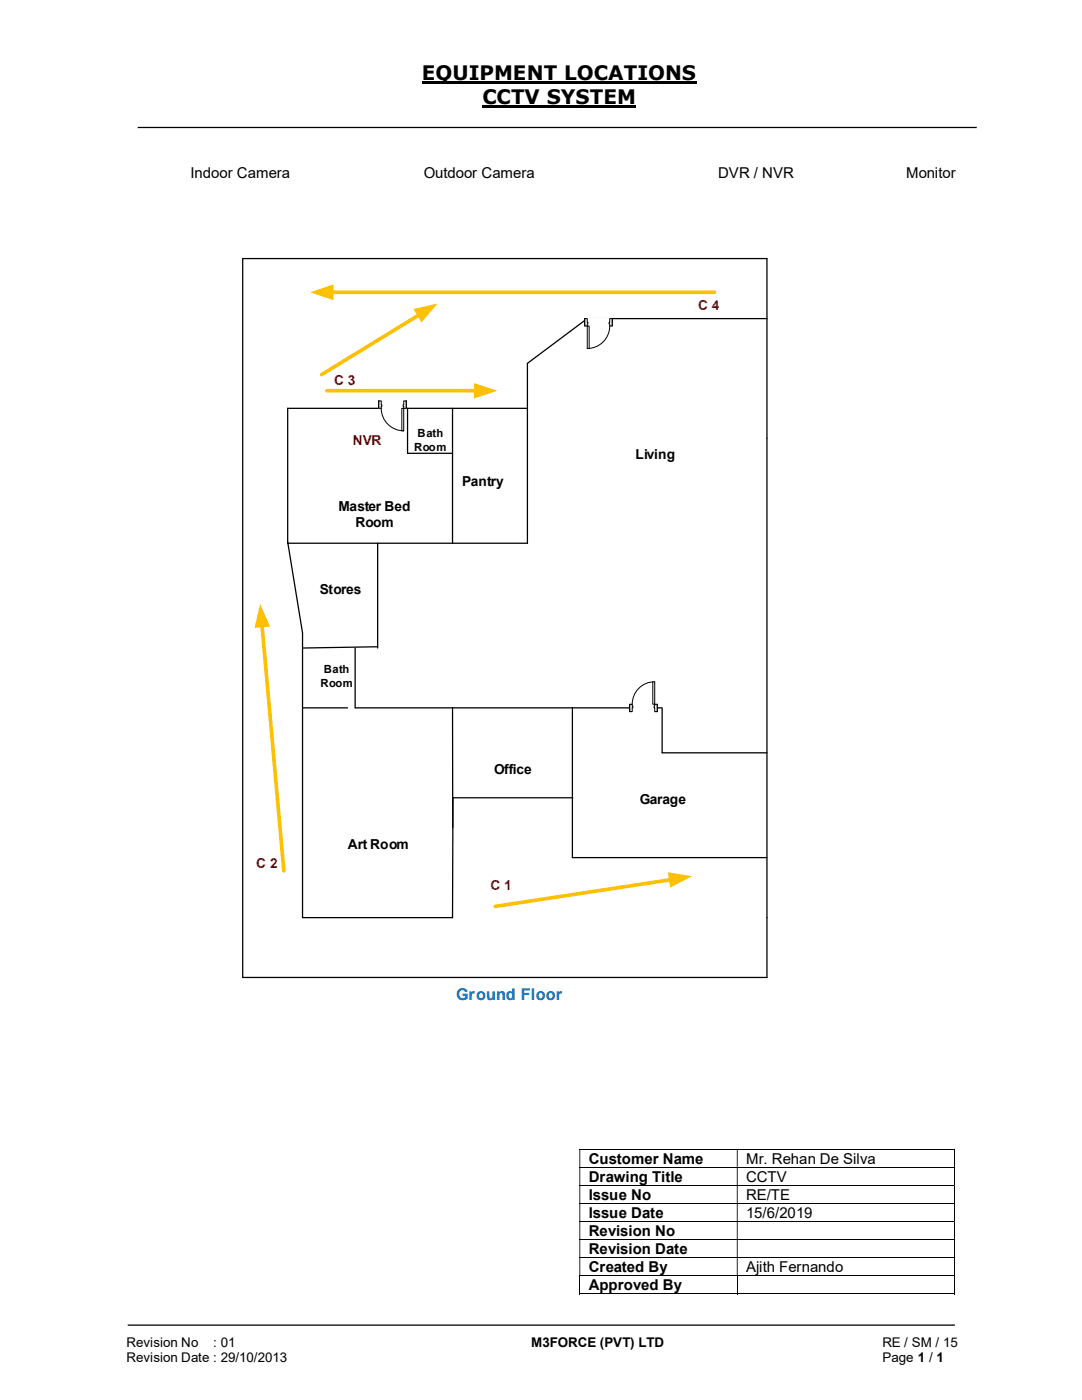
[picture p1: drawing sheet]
<svg xmlns="http://www.w3.org/2000/svg" width="216mm" height="279mm" viewBox="0 0 216 279" stroke-linecap="round" stroke-linejoin="round" font-family="sans-serif">
<path d="M84.2 16.5h54.8M96.3 21.3h30.7" fill="none" stroke="#000" stroke-width=".42"/>
<g fill="none" stroke="#000" stroke-width=".25">
<path d="M27.5 25.4h167.4M48.4 51.6h104.6v143.5h-104.6zM153 63.6h-35.8l-12 8.9v35.9h-47.8v-26.9h47.8M81.3 81.5v9h9M90.3 81.5v26.9M57.4 108.2l3 18.1v56.8h29.9l.1-23.9h23.9M75.4 108.4v20.9M70.9 129.3v12h61.1M75.4 129.1l-15 .2M60.4 141.3h8.9M90.3 141.3v23.9M132.1 141.3v8.9h20.9"/>
<path d="M114.2 171.2h38.8M25.5 264.5h165"/>
</g>
<g fill="none" stroke="#000" stroke-width=".2">
<path d="M115.6 229.4h74.8M115.6 233h74.8M115.6 236.6h74.8M190.5 229.4v3.5M190.5 233v3.5M190.5 236.7v3.4M115.6 240.2h74.8M115.6 243.8h74.8M115.6 247.4h74.8M115.6 251h74.8M115.6 254.6h74.8M115.6 258.2h31.4"/>
<path d="M115.7 254.7v3.6M147.1 254.7v3.6M147.2 258.2h43.2M190.5 240.2v3.5M190.5 243.8v3.5M190.5 247.5v3.4M190.5 251.1v3.5M190.5 254.7v3.6"/>
</g>
<g fill="#000">
<path d="M190.4 229.3h.1v.1h-.1zM115.6 229.4h.2v3.5h-.2zM147 229.4h.2v3.5h-.2z" fill-rule="evenodd"/>
<path d="M190.4 232.9h.1v.1h-.1zM115.6 233h.2v3.5h-.2zM147 233h.2v3.5h-.2z" fill-rule="evenodd"/>
<path d="M190.4 236.5h.1v.2h-.1zM115.6 236.7h.2v3.4h-.2zM147 236.7h.2v3.4h-.2z" fill-rule="evenodd"/>
<path d="M190.4 240.1h.1v.1h-.1zM115.6 240.2h.2v3.5h-.2zM147 240.2h.2v3.5h-.2z" fill-rule="evenodd"/>
<path d="M190.4 243.7h.1v.1h-.1zM115.6 243.8h.2v3.5h-.2zM147 243.8h.2v3.5h-.2z" fill-rule="evenodd"/>
<path d="M190.4 247.3h.1v.2h-.1zM115.6 247.5h.2v3.4h-.2zM147 247.5h.2v3.4h-.2z" fill-rule="evenodd"/>
<path d="M190.4 250.9h.1v.2h-.1zM115.6 251.1h.2v3.5h-.2zM147 251.1h.2v3.5h-.2z" fill-rule="evenodd"/>
</g>
<path d="M190.4 254.6h.1v.1h-.1zM190.4 258.1h.1v.2h-.1z" fill="#000"/>
<path d="M116.7 63.5h5.5v1.6h-5.5z" fill="#fff"/>
<path d="M116.7 63.5h5.5v1.6h-5.5z" fill="none" stroke="#fff" stroke-width=".2"/>
<path d="M116.7 63.6v1.5h.5v-1.5zM121.7 63.6h.5v1.5h-.5z" fill-rule="evenodd" fill="#fff"/>
<path d="M117.2 64.3v-.7h-.5v1.5h.5v-.4M121.7 64.3v-.7h.5v1.5h-.5v-.4" fill="none" stroke="#000" stroke-width=".2"/>
<path d="M117.2 64.3v.4h.1v-.4zM121.5 64.3h.2v.4h-.2z" fill-rule="evenodd" fill="#fff"/>
<path d="M116.7 63.6v1.5M117.2 64.3h.1v.4h-.1M121.7 65.1a4.5 4.5 0 0 1-4.5 4.5M121.7 64.3h-.2v.4h.2M122.2 63.6v1.5" fill="none" stroke="#000" stroke-width=".2"/>
<path d="M117.2 65.1h.4v4.5h-.4z" fill-rule="evenodd" fill="#fff"/>
<path d="M117.2 65.1h.4v4.5h-.4z" fill="none" stroke="#000" stroke-width=".2"/>
<path d="M125.6 140.5h5.5v1.6h-5.5z" fill="#fff"/>
<path d="M125.6 140.5h5.5v1.6h-5.5z" fill="none" stroke="#fff" stroke-width=".2"/>
<path d="M130.6 140.5v1.5h.5v-1.5zM125.6 140.5h.6v1.5h-.6z" fill-rule="evenodd" fill="#fff"/>
<path d="M126.2 140.9v-.4h-.6v1.5h.6v-.7M130.6 140.9v-.4h.5v1.5h-.5v-.7" fill="none" stroke="#000" stroke-width=".2"/>
<path d="M130.5 140.9v.4h.1v-.4zM126.2 140.9h.1v.4h-.1z" fill-rule="evenodd" fill="#fff"/>
<path d="M130.6 136.1a4.5 4.5 0 0 0-4.4 4.4M125.6 140.5v1.5M126.2 140.9h.1v.4h-.1M130.6 140.9h-.1v.4h.1M131.1 140.5v1.5" fill="none" stroke="#000" stroke-width=".2"/>
<path d="M130.3 136.1h.3v4.4h-.3z" fill-rule="evenodd" fill="#fff"/>
<path d="M130.3 136.1h.3v4.4h-.3z" fill="none" stroke="#000" stroke-width=".2"/>
<path d="M75.6 80h5.5v1.5h-5.5z" fill="#fff"/>
<path d="M75.6 80h5.5v1.5h-5.5z" fill="none" stroke="#fff" stroke-width=".2"/>
<path d="M80.6 80h.5v1.5h-.5zM75.6 80v1.5h.5v-1.5z" fill-rule="evenodd" fill="#fff"/>
<path d="M76.1 80.8v-.8h-.5v1.5h.5v-.4M80.6 80.8v-.8h.5v1.5h-.5v-.4" fill="none" stroke="#000" stroke-width=".2"/>
<path d="M80.4 80.8h.2v.3h-.2zM76.1 80.8v.3h.1v-.3z" fill-rule="evenodd" fill="#fff"/>
<path d="M75.6 80v1.5M76.1 81.5a4.5 4.5 0 0 0 4.5 4.5M76.1 80.8h.1v.3h-.1M80.6 80.8h-.2v.3h.2M81.1 80v1.5" fill="none" stroke="#000" stroke-width=".2"/>
<path d="M80.2 81.5h.4v4.5h-.4z" fill-rule="evenodd" fill="#fff"/>
<path d="M80.2 81.5h.4v4.5h-.4z" fill="none" stroke="#000" stroke-width=".2"/>
<path d="M114.2 141.3v29.9" fill="none" stroke="#000" stroke-width=".25"/>
<path d="M66.2 58.3h76.4" fill="none" stroke="#ffc000" stroke-width=".72"/>
<path d="M61.9 58.3l4.6-1.5v3.1z" fill="#ffc000"/>
<path d="M65.2 78h29.8" fill="none" stroke="#ffc000" stroke-width=".72"/>
<path d="M94.6 76.5l4.6 1.5-4.6 1.5z" fill="#ffc000"/>
<path d="M83.7 62.8l-19.5 12" fill="none" stroke="#ffc000" stroke-width=".72"/>
<path d="M82.5 61.7l4.8-1.1-3.2 3.7z" fill="#ffc000"/>
<path d="M52.3 124.8l4.3 49" fill="none" stroke="#ffc000" stroke-width=".72"/>
<path d="M51.9 120.5l2 4.6-3.1 .2z" fill="#ffc000"/>
<path d="M133.9 175.6l-35.1 5.3" fill="none" stroke="#ffc000" stroke-width=".72"/>
<path d="M133.3 174.1l4.8 .8-4.4 2.2z" fill="#ffc000"/>
<g font-size="4">
<text x="84.2" y="16">EQUIPMENT LOCATIONS</text>
<text x="96.3" y="20.8">CCTV SYSTEM</text>
</g>
<text font-size="3.2" fill="#0070c0" x="91" y="199.5">Ground Floor</text>
<g font-size="3">
<text x="38" y="35.5">Indoor Camera</text>
<text x="84.6" y="35.5">Outdoor Camera</text>
<text x="143.3" y="35.5">DVR / NVR</text>
<text x="180.8" y="35.5">Monitor</text>
<text x="117.5" y="232.2">Customer Name</text>
<text x="148.9" y="232.2">Mr. Rehan De Silva</text>
<text x="117.5" y="235.8">Drawing Title</text>
<text x="117.5" y="239.5">Issue No</text>
<text x="148.9" y="235.8">CCTV</text>
<text x="148.9" y="239.5">RE/TE</text>
<text x="117.5" y="243">Issue Date</text>
<text x="148.9" y="243">15/6/2019</text>
<text x="117.5" y="246.7">Revision No</text>
<text x="117.5" y="250.3">Revision Date</text>
<text x="117.5" y="253.9">Created By</text>
<text x="117.5" y="257.5">Approved By</text>
<text x="148.9" y="253.9">Ajith Fernando</text>
</g>
<g font-size="2.7" fill="#c00000">
<text x="139.3" y="61.8">C 4</text>
<text x="66.7" y="76.8">C 3</text>
<text x="70.4" y="88.7">NVR</text>
<text x="51.1" y="173.1">C 2</text>
<text x="97.9" y="177.7">C 1</text>
</g>
<g font-size="2.7">
<text x="126.8" y="91.7">Living</text>
<text x="92.2" y="97">Pantry</text>
<text x="67.5" y="102.1">Master Bed</text>
<text x="71" y="105.2">Room</text>
<text x="63.8" y="118.6">Stores</text>
<text x="98.6" y="154.5">Office</text>
<text x="127.7" y="160.4">Garage</text>
<text x="69.4" y="169.4">Art Room</text>
<text x="25.2" y="268.8">Revision No</text>
<text x="42.6" y="268.8">: 01</text>
<text x="106" y="268.8">M3FORCE (PVT) LTD</text>
<text x="176.1" y="268.8">RE / SM / 15</text>
<text x="25.2" y="271.8">Revision Date : 29/10/2013</text>
<text x="176.1" y="271.8">Page 1 / 1</text>
</g>
<g font-size="2.2">
<text x="82.6" y="90">Room</text>
<text x="83.3" y="87.2">Bath</text>
<text x="63.9" y="137.2">Room</text>
<text x="64.6" y="134.4">Bath</text>
</g>
</svg>
